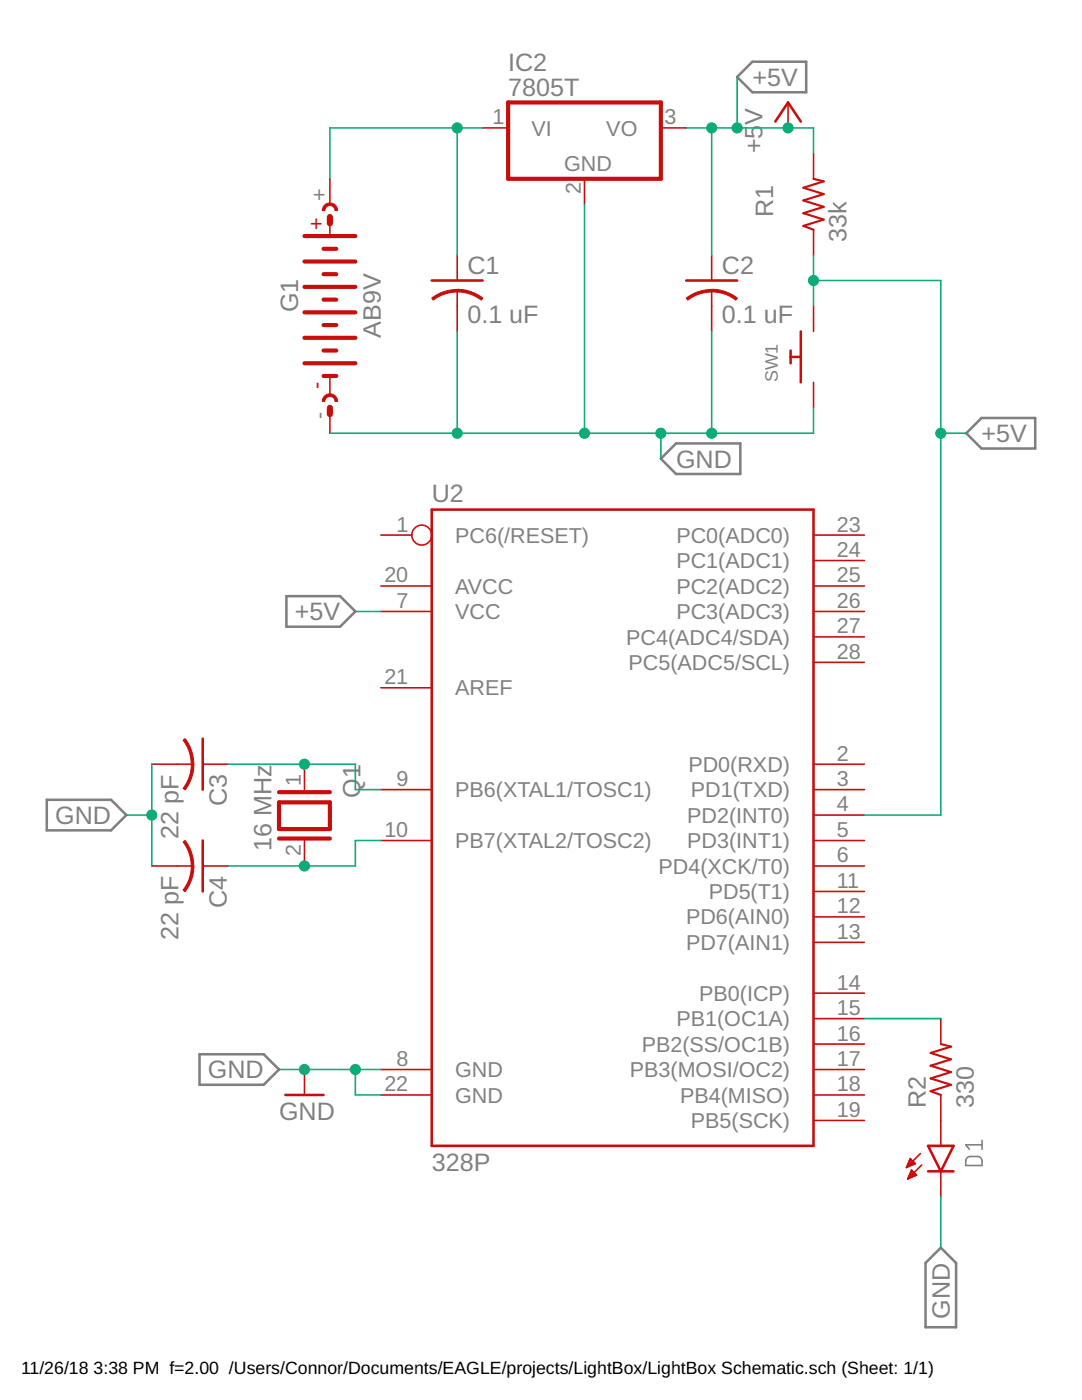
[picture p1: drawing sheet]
<svg xmlns="http://www.w3.org/2000/svg" width="216mm" height="279mm" viewBox="0 0 216 279" stroke-linecap="round" stroke-linejoin="round" font-family="sans-serif">
<path d="M193 231.1l.6-.3h1.7l.4 .3a1.67 1.67 0 0 1 .3 1.5h-3.3a1.67 1.67 0 0 1 .3-1.5zM196 227.6v1.8M196 228.5h-3.3l.7 .9" fill="none" stroke="#808080" stroke-width=".32"/>
<path d="M147.1 15.4l3-3.1h10.8v6.1h-10.8zM134.9 88.5h12.8v6.1h-12.8l-3-3.1zM192.8 86.5l3.1-3.1h10.7v6.1h-10.7zM57.1 119h10.8l3 3-3 3.1h-10.8zM9.3 159.6h12.9l3 3.1-3 3h-12.9zM39.8 210.4h12.8l3.1 3-3.1 3.1h-12.8zM187.7 249l3.1 3.1v12.8h-6.1v-12.8z" fill="none" stroke="#808080" stroke-width=".51"/>
<g fill="none" stroke="#c90d0c" stroke-width=".83">
<path d="M101.4 20.4h30.5v15.3h-30.5zM60.7 47.1h10.2M60.7 57.3h10.2M60.7 52.2h10.2M64.6 59.8h2.5M64.6 54.7h2.5M64.6 49.7h2.5M60.7 72.5h10.2M60.7 67.4h10.2M60.7 62.3h10.2M64.6 75h2.5M64.6 70h2.5"/>
<path d="M64.6 64.9h2.5M55.7 158.1h10.1M55.7 160.1h10.1v5.4h-10.1zM55.7 167.3h10.1"/>
</g>
<g fill="none" stroke="#c90d0c" stroke-width=".32">
<path d="M65.8 35.7v5.1M96.3 25.5h5.1M116.6 35.7v5.1M131.9 25.5h5M157.2 20.4v5.1M162.3 30.6v5.1M65.8 44.6v2.5M91.2 50.9v5.1M91.2 58v8.1M142 50.9v5.1M142 58v8.1M162.3 45.8v5.1"/>
<path d="M65.8 75v3.8M162.3 61.1v5M162.3 76.3v5.1M65.8 81.4v5.1M76 116.9h10.1M76 106.8h6.2M162.3 116.9h10.2M162.3 111.9h10.2M162.3 106.8h10.2M76 122h10.1M76 137.3h10.1M162.3 122h10.2"/>
<path d="M162.3 132.2h10.2M162.3 127.1h10.2M30.3 152.5h8.1M40.4 152.5h5.1M60.7 152.5v5.1M76 157.6h10.1M162.3 157.6h10.2M162.3 152.5h10.2M30.3 172.8h8.1M40.4 172.8h5.1M60.7 167.7v5.1M76 167.7h10.1"/>
<path d="M162.3 167.7h10.2M162.3 177.9h10.2M162.3 172.8h10.2M162.3 162.7h10.2M162.3 198.2h10.2M162.3 188.1h10.2M162.3 183h10.2M60.7 213.4v5.1M76 213.4h10.1M76 218.5h10.1M162.3 213.4h10.2M162.3 218.5h10.2"/>
<path d="M162.3 208.4h10.2M162.3 203.3h10.2M187.7 203.3v5.1M187.7 218.5v10.2M162.3 223.6h10.2M181 232.7h.5M181.1 232.5h1M181.2 235.2h.1M181.2 232.2h1.4M181.3 234.9h.7M181.3 231.9h1M181.4 234.7h1.2"/>
<path d="M181.4 231.6h.7M181.5 234.4h1.3M181.6 231.4h.2M181.6 231.2l1 1-1.7 .8zM181.6 234.1h.9M181.8 233.8h.4M181.9 233.6h.1M181.9 233.5l1 1-1.8 .8zM183.7 230.2l-2.8 2.8M183.9 232.5l-2.8 2.8M187.7 233.8v5"/>
<circle cx="84.2" cy="106.8" r="1.99"/>
</g>
<g fill="#c90d0c" stroke="#c90d0c" stroke-width=".2">
<path d="M64.7 40.9a1.52 1.52 0 0 1 1.7-.3 1.52 1.52 0 0 1 1 1.4h-.6a1.02 1.02 0 0 0-1-1 1.02 1.02 0 0 0-1 1h-.5l.1-.5z" fill-rule="evenodd"/>
<path d="M64.7 79a1.52 1.52 0 0 1 1.7-.3 1.52 1.52 0 0 1 1 1.4h-.6a1.02 1.02 0 0 0-1-1 1.02 1.02 0 0 0-1 1h-.5l.1-.5z" fill-rule="evenodd"/>
<path d="M142 57.7a8.2 8.2 0 0 1 5.2 1.8l-.4 .4-1.9-1.1-1.4-.4-1.5-.1z" fill-rule="evenodd"/>
<path d="M136.9 59.5a8.3 8.3 0 0 1 5.1-1.7v.5l-1.4 .1-1.5 .4-1.9 1.1z" fill-rule="evenodd"/>
<path d="M91.2 57.7a8.2 8.2 0 0 1 5.2 1.8l-.3 .4-2-1.1-1.4-.4-1.5-.1z" fill-rule="evenodd"/>
<path d="M86.1 59.5a8.3 8.3 0 0 1 5.1-1.7v.5l-2.2 .3-1.3 .5-1.3 .8z" fill-rule="evenodd"/>
<path d="M38.2 152.5h.5a8.2 8.2 0 0 1-1.8 5.1l-.4-.3 .5-.6a7.9 7.9 0 0 0 1.2-4.2z" fill-rule="evenodd"/>
<path d="M36.5 147.7l.4-.3a8.4 8.4 0 0 1 1.8 5.1h-.5l-.2-1.5-.4-1.4z" fill-rule="evenodd"/>
<path d="M38.2 172.8h.5a8.2 8.2 0 0 1-1.8 5.1l-.4-.3 .5-.6a8 8 0 0 0 1.2-4.2z" fill-rule="evenodd"/>
<path d="M36.5 168l.4-.3a8.4 8.4 0 0 1 1.8 5.1h-.5l-.2-1.4-.4-1.5z" fill-rule="evenodd"/>
</g>
<path d="M65.8 43.3v1.3M65.8 81.4v1.3" fill="none" stroke="#c90d0c" stroke-width="1.2"/>
<path d="M154.7 24.3l2.5-3.9 2.6 3.9M86.1 56h10.2M136.9 56h10.2M157.8 70v2.5M157.8 71.2h2M159.8 66.1v10.2M86.1 101.7h76.2v127h-76.2zM40.4 147.4v10.2M40.4 167.7v10.2M56.9 218.5h7.7M185.2 228.7h5.1l-2.6 5.1zM185.2 233.8h5.1" fill="none" stroke="#c90d0c" stroke-width=".51"/>
<path d="M162.3 35.7l2.1 .5-4.1 1.3 4.1 1.2-4.1 1.3 4.1 1.3-4.1 1.2 4.1 1.3-4.1 1.3 2 .7M187.7 208.4l2.1 .5-4.1 1.2 4.1 1.3-4.1 1.3 4.1 1.3-4.1 1.2 4.1 1.3-4.1 1.3 2 .7" fill="none" stroke="#c90d0c" stroke-width=".42"/>
<g fill="none" stroke="#0dab76" stroke-width=".32">
<path d="M147.1 15.4v10.1M91.2 25.5v25.4M96.3 25.5h-30.5v10.2M136.9 25.5h25.4v5.1M142 25.5v25.4M116.6 40.8v45.7M162.3 56h25.4v106.7h-15.2M162.3 50.9v10.2M91.2 66.1v20.4M142 66.1v20.4M131.9 86.5v5M162.3 81.4v5.1h-96.5"/>
<path d="M187.7 86.5h5.1M70.9 122h5.1M30.3 152.5v20.3M45.5 152.5h25.4v5.1h5.1M25.2 162.7h5.1M76 167.7h-5.1v5.1h-25.4M55.7 213.4h20.3M70.9 213.4v5.1h5.1M172.5 203.3h15.2M187.7 238.8v10.2"/>
</g>
<g fill="#0dab76" stroke="#0dab76" stroke-width=".2">
<circle cx="91.2" cy="25.5" r="1.02"/>
<circle cx="60.7" cy="213.4" r="1.02"/>
<circle cx="70.9" cy="213.4" r="1.02"/>
<circle cx="116.6" cy="86.5" r="1.02"/>
<circle cx="91.2" cy="86.5" r="1.02"/>
<circle cx="131.9" cy="86.5" r="1.02"/>
<circle cx="142" cy="86.5" r="1.02"/>
<circle cx="30.3" cy="162.7" r="1.02"/>
<circle cx="142" cy="25.5" r="1.02"/>
<circle cx="147.1" cy="25.5" r="1.02"/>
<circle cx="157.2" cy="25.5" r="1.02"/>
<circle cx="162.3" cy="56" r="1.02"/>
<circle cx="187.7" cy="86.5" r="1.02"/>
<circle cx="60.7" cy="172.8" r="1.02"/>
<circle cx="60.7" cy="152.5" r="1.02"/>
</g>
<g font-size="5" fill="#808080">
<text x="101.4" y="14.1">IC2</text>
<text x="150.1" y="17.1">+5V</text>
<text x="101.4" y="19.2">7805T</text>
<text x="152.2" y="24.9" transform="rotate(-90 152.2 24.9)">V</text>
<text x="152.2" y="30.6" transform="rotate(-90 152.2 30.6)">+5</text>
<text x="154.3" y="43.3" transform="rotate(-90 154.3 43.3)">R1</text>
<text x="168.9" y="48.4" transform="rotate(-90 168.9 48.4)">33k</text>
<text x="93.3" y="54.7">C1</text>
<text x="144" y="54.7">C2</text>
<text x="59.5" y="62.3" transform="rotate(-90 59.5 62.3)">G1</text>
<text x="93.3" y="64.4">0.1 uF</text>
<text x="144" y="64.4">0.1 uF</text>
<text x="76" y="67.4" transform="rotate(-90 76 67.4)">AB9V</text>
<text x="195.9" y="88.2">+5V</text>
<text x="134.9" y="93.3">GND</text>
<text x="86.1" y="100.2">U2</text>
<text x="58.8" y="123.8">+5V</text>
<text x="45.3" y="160.9" transform="rotate(-90 45.3 160.9)">C3</text>
<text x="71.9" y="159.2" transform="rotate(-90 71.9 159.2)">Q1</text>
<text x="11" y="164.4">GND</text>
<text x="35.6" y="167.4" transform="rotate(-90 35.6 167.4)">22 pF</text>
<text x="54.2" y="169.8" transform="rotate(-90 54.2 169.8)">16 MHz</text>
<text x="45.3" y="181.3" transform="rotate(-90 45.3 181.3)">C4</text>
<text x="35.6" y="187.7" transform="rotate(-90 35.6 187.7)">22 pF</text>
<text x="41.5" y="215.2">GND</text>
<text x="184.7" y="221.1" transform="rotate(-90 184.7 221.1)">R2</text>
<text x="194.3" y="221.1" transform="rotate(-90 194.3 221.1)">330</text>
<text x="55.7" y="223.6">GND</text>
<text x="86.1" y="233.8">328P</text>
<text x="189.5" y="263.2" transform="rotate(-90 189.5 263.2)">GND</text>
</g>
<g font-size="4.3" fill="#808080">
<text x="98.3" y="24.8">1</text>
<text x="106.1" y="27">VI</text>
<text x="121" y="27">VO</text>
<text x="132.6" y="24.8">3</text>
<text x="112.6" y="34.2">GND</text>
<text x="65.1" y="40" transform="rotate(-90 65.1 40)">+</text>
<text x="115.9" y="38.8" transform="rotate(-90 115.9 38.8)">2</text>
<text x="65.1" y="83.5" transform="rotate(-90 65.1 83.5)">-</text>
<text x="79.1" y="106.1">1</text>
<text x="167" y="106.1">23</text>
<text x="90.8" y="108.3">PC6(/RESET)</text>
<text x="135" y="113.4">PC1(ADC1)</text>
<text x="135" y="108.3">PC0(ADC0)</text>
<text x="167" y="111.2">24</text>
<text x="76.7" y="116.2">20</text>
<text x="90.8" y="118.5">AVCC</text>
<text x="135" y="118.5">PC2(ADC2)</text>
<text x="167" y="116.2">25</text>
<text x="79.1" y="121.3">7</text>
<text x="90.8" y="123.6">VCC</text>
<text x="135" y="123.6">PC3(ADC3)</text>
<text x="167" y="121.3">26</text>
<text x="125" y="128.6">PC4(ADC4/SDA)</text>
<text x="167" y="131.5">28</text>
<text x="167" y="126.4">27</text>
<text x="76.7" y="136.6">21</text>
<text x="125.4" y="133.7">PC5(ADC5/SCL)</text>
<text x="90.8" y="138.8">AREF</text>
<text x="137.4" y="154">PD0(RXD)</text>
<text x="167" y="151.8">2</text>
<text x="60" y="156.9" transform="rotate(-90 60 156.9)">1</text>
<text x="79.1" y="156.9">9</text>
<text x="90.8" y="159.1">PB6(XTAL1/TOSC1)</text>
<text x="137.8" y="159.1">PD1(TXD)</text>
<text x="167" y="161.9">4</text>
<text x="167" y="156.9">3</text>
<text x="76.7" y="167">10</text>
<text x="137.1" y="164.2">PD2(INT0)</text>
<text x="167" y="167">5</text>
<text x="60" y="170.8" transform="rotate(-90 60 170.8)">2</text>
<text x="90.8" y="169.3">PB7(XTAL2/TOSC2)</text>
<text x="137.1" y="169.3">PD3(INT1)</text>
<text x="167" y="172.1">6</text>
<text x="131.4" y="174.3">PD4(XCK/T0)</text>
<text x="141.4" y="179.4">PD5(T1)</text>
<text x="167" y="177.2">11</text>
<text x="136.9" y="184.5">PD6(AIN0)</text>
<text x="167" y="182.3">12</text>
<text x="136.9" y="189.6">PD7(AIN1)</text>
<text x="167" y="187.3">13</text>
<text x="167" y="197.5">14</text>
<text x="139.5" y="199.7">PB0(ICP)</text>
<text x="167" y="202.6">15</text>
<text x="128" y="209.9">PB2(SS/OC1B)</text>
<text x="135" y="204.8">PB1(OC1A)</text>
<text x="167" y="207.7">16</text>
<text x="79.1" y="212.7">8</text>
<text x="90.8" y="215">GND</text>
<text x="125.7" y="215">PB3(MOSI/OC2)</text>
<text x="167" y="212.7">17</text>
<text x="76.7" y="217.8">22</text>
<text x="90.8" y="220.1">GND</text>
<text x="135.7" y="220.1">PB4(MISO)</text>
<text x="167" y="217.8">18</text>
<text x="137.8" y="225.1">PB5(SCK)</text>
<text x="167" y="222.9">19</text>
</g>
<g font-size="4.3" fill="#c90d0c">
<text x="64.6" y="45.8" transform="rotate(-90 64.6 45.8)">+</text>
<text x="64.6" y="77.6" transform="rotate(-90 64.6 77.6)">-</text>
</g>
<text font-size="3.6" fill="#808080" x="155.2" y="76.3" transform="rotate(-90 155.2 76.3)">SW1</text>
<g font-size="3.5">
<text x="4.2" y="274.2">11/26/18</text>
<text x="18.7" y="274.2">3:38 PM f=2.00 /Users/Connor/Documents/EAGLE/projects/LightBox/LightBox Schematic.sch (Sheet: 1/1)</text>
</g>
</svg>
